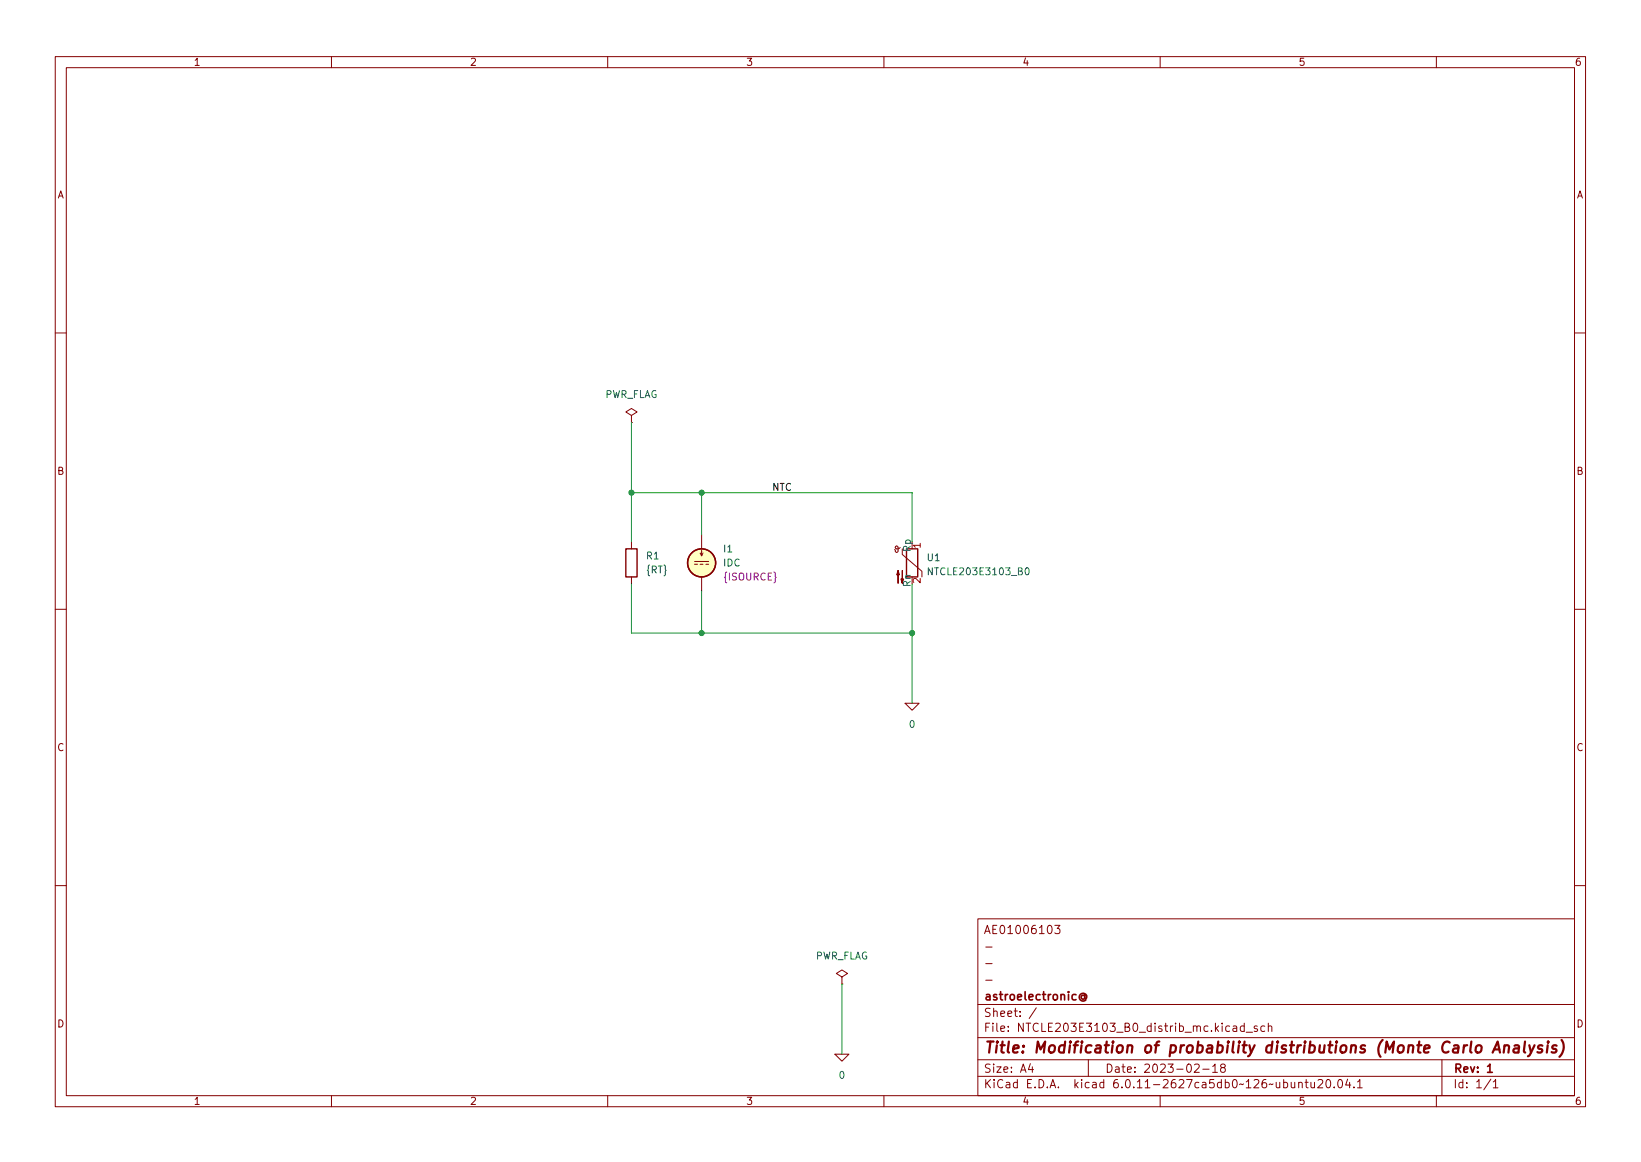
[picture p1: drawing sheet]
(kicad_sch (version 20211123) (generator eeschema)

 (paper "A4")

 (title_block
  (title "Modification of probability distributions (Monte Carlo Analysis)")
  (date "2023-02-18")
  (rev "1")
  (company "astroelectronic@")
  (comment 1 "-")
  (comment 2 "-")
  (comment 3 "-")
  (comment 4 "AE01006103"))

 (lib_symbols
  (symbol "Device:R" (pin_numbers hide) (pin_names (offset 0)) (in_bom yes) (on_board yes)
   (property "Reference" "R" (id 0) (at 2.032 0 90) (effects (font (size 1.27 1.27))))
   (property "Value" "R" (id 1) (at 0 0 90) (effects (font (size 1.27 1.27))))
   (property "Footprint" "" (id 2) (at -1.778 0 90) (effects (font (size 1.27 1.27)) hide))
   (property "Datasheet" "~" (id 3) (at 0 0 0) (effects (font (size 1.27 1.27)) hide))
   (symbol "R_0_1"
    (rectangle (start -1.016 -2.54) (end 1.016 2.54) (stroke (width 0.254) (type default) (color 0 0 0 0)) (fill (type none))))
   (symbol "R_1_1"
    (pin passive line (at 0 3.81 270) (length 1.27) (name "~" (effects (font (size 1.27 1.27)))) (number "1" (effects (font (size 1.27 1.27)))))
    (pin passive line (at 0 -3.81 90) (length 1.27) (name "~" (effects (font (size 1.27 1.27)))) (number "2" (effects (font (size 1.27 1.27)))))))
  (symbol "NTCLE203E3103_B0:NTCLE203E3103" (pin_names (offset 0)) (in_bom yes) (on_board yes)
   (property "Reference" "TH" (id 0) (at -4.445 0 90) (effects (font (size 1.27 1.27))))
   (property "Value" "NTCLE203E3103" (id 1) (at 3.175 0 90) (effects (font (size 1.27 1.27))))
   (property "Footprint" "" (id 2) (at 0 1.27 0) (effects (font (size 1.27 1.27)) hide))
   (property "Datasheet" "~" (id 3) (at 0 1.27 0) (effects (font (size 1.27 1.27)) hide))
   (symbol "NTCLE203E3103_0_1"
    (arc (start -3.048 2.159) (mid -3.0495 2.3143) (end -3.175 2.413) (stroke (width 0) (type default) (color 0 0 0 0)) (fill (type none)))
    (arc (start -3.048 2.159) (mid -2.9736 1.9794) (end -2.794 1.905) (stroke (width 0) (type default) (color 0 0 0 0)) (fill (type none)))
    (arc (start -3.048 2.794) (mid -2.9736 2.6144) (end -2.794 2.54) (stroke (width 0) (type default) (color 0 0 0 0)) (fill (type none)))
    (arc (start -2.794 1.905) (mid -2.6144 1.9794) (end -2.54 2.159) (stroke (width 0) (type default) (color 0 0 0 0)) (fill (type none)))
    (arc (start -2.794 2.54) (mid -2.4393 2.5587) (end -2.159 2.794) (stroke (width 0) (type default) (color 0 0 0 0)) (fill (type none)))
    (arc (start -2.794 3.048) (mid -2.9736 2.9736) (end -3.048 2.794) (stroke (width 0) (type default) (color 0 0 0 0)) (fill (type none)))
    (arc (start -2.54 2.794) (mid -2.6144 2.9736) (end -2.794 3.048) (stroke (width 0) (type default) (color 0 0 0 0)) (fill (type none)))
    (rectangle (start -1.016 2.54) (end 1.016 -2.54) (stroke (width 0.254) (type default) (color 0 0 0 0)) (fill (type none)))
    (polyline (pts (xy -2.54 2.159) (xy -2.54 2.794)) (stroke (width 0) (type default) (color 0 0 0 0)) (fill (type none)))
    (polyline (pts (xy -1.778 2.54) (xy -1.778 1.524) (xy 1.778 -1.524) (xy 1.778 -2.54)) (stroke (width 0) (type default) (color 0 0 0 0)) (fill (type none)))
    (polyline (pts (xy -2.54 -3.683) (xy -2.54 -1.397) (xy -2.794 -2.159) (xy -2.286 -2.159) (xy -2.54 -1.397) (xy -2.54 -1.651)) (stroke (width 0) (type default) (color 0 0 0 0)) (fill (type outline)))
    (polyline (pts (xy -1.778 -1.397) (xy -1.778 -3.683) (xy -2.032 -2.921) (xy -1.524 -2.921) (xy -1.778 -3.683) (xy -1.778 -3.429)) (stroke (width 0) (type default) (color 0 0 0 0)) (fill (type outline))))
   (symbol "NTCLE203E3103_1_1"
    (pin passive line (at 0 3.81 270) (length 1.27) (name "Rp" (effects (font (size 1.27 1.27)))) (number "1" (effects (font (size 1.27 1.27)))))
    (pin passive line (at 0 -3.81 90) (length 1.27) (name "Rn" (effects (font (size 1.27 1.27)))) (number "2" (effects (font (size 1.27 1.27)))))))
  (symbol "Simulation_SPICE:IDC" (pin_numbers hide) (pin_names (offset 0.0254)) (in_bom yes) (on_board yes)
   (property "Reference" "I" (id 0) (at 2.54 2.54 0) (effects (font (size 1.27 1.27)) (justify left)))
   (property "Value" "IDC" (id 1) (at 2.54 0 0) (effects (font (size 1.27 1.27)) (justify left)))
   (property "Footprint" "" (id 2) (at 0 0 0) (effects (font (size 1.27 1.27)) hide))
   (property "Datasheet" "~" (id 3) (at 0 0 0) (effects (font (size 1.27 1.27)) hide))
   (property "Spice_Netlist_Enabled" "Y" (id 4) (at 0 0 0) (effects (font (size 1.27 1.27)) (justify left) hide))
   (property "Spice_Primitive" "I" (id 5) (at 0 0 0) (effects (font (size 1.27 1.27)) (justify left) hide))
   (property "Spice_Model" "dc(1)" (id 6) (at 2.54 -2.54 0) (effects (font (size 1.27 1.27)) (justify left)))
   (symbol "IDC_0_0"
    (polyline (pts (xy -1.27 0.254) (xy 1.27 0.254)) (stroke (width 0) (type default) (color 0 0 0 0)) (fill (type none)))
    (polyline (pts (xy -0.762 -0.254) (xy -1.27 -0.254)) (stroke (width 0) (type default) (color 0 0 0 0)) (fill (type none)))
    (polyline (pts (xy 0.254 -0.254) (xy -0.254 -0.254)) (stroke (width 0) (type default) (color 0 0 0 0)) (fill (type none)))
    (polyline (pts (xy 1.27 -0.254) (xy 0.762 -0.254)) (stroke (width 0) (type default) (color 0 0 0 0)) (fill (type none))))
   (symbol "IDC_0_1"
    (polyline (pts (xy 0 1.27) (xy 0 2.286)) (stroke (width 0) (type default) (color 0 0 0 0)) (fill (type none)))
    (polyline (pts (xy -0.254 1.778) (xy 0 1.27) (xy 0.254 1.778)) (stroke (width 0) (type default) (color 0 0 0 0)) (fill (type none)))
    (circle (center 0 0) (radius 2.54) (stroke (width 0.254) (type default) (color 0 0 0 0)) (fill (type background))))
   (symbol "IDC_1_1"
    (pin passive line (at 0 5.08 270) (length 2.54) (name "~" (effects (font (size 1.27 1.27)))) (number "1" (effects (font (size 1.27 1.27)))))
    (pin passive line (at 0 -5.08 90) (length 2.54) (name "~" (effects (font (size 1.27 1.27)))) (number "2" (effects (font (size 1.27 1.27)))))))
  (symbol "power:PWR_FLAG" (power) (pin_numbers hide) (pin_names (offset 0) hide) (in_bom yes) (on_board yes)
   (property "Reference" "#FLG" (id 0) (at 0 1.905 0) (effects (font (size 1.27 1.27)) hide))
   (property "Value" "PWR_FLAG" (id 1) (at 0 3.81 0) (effects (font (size 1.27 1.27))))
   (property "Footprint" "" (id 2) (at 0 0 0) (effects (font (size 1.27 1.27)) hide))
   (property "Datasheet" "~" (id 3) (at 0 0 0) (effects (font (size 1.27 1.27)) hide))
   (symbol "PWR_FLAG_0_0"
    (pin power_out line (at 0 0 90) (length 0) (name "pwr" (effects (font (size 1.27 1.27)))) (number "1" (effects (font (size 1.27 1.27))))))
   (symbol "PWR_FLAG_0_1"
    (polyline (pts (xy 0 0) (xy 0 1.27) (xy -1.016 1.905) (xy 0 2.54) (xy 1.016 1.905) (xy 0 1.27)) (stroke (width 0) (type default) (color 0 0 0 0)) (fill (type none)))))
  (symbol "pspice:0" (power) (pin_names (offset 0)) (in_bom yes) (on_board yes)
   (property "Reference" "#GND" (id 0) (at 0 -2.54 0) (effects (font (size 1.27 1.27)) hide))
   (property "Value" "0" (id 1) (at 0 -1.778 0) (effects (font (size 1.27 1.27))))
   (property "Footprint" "" (id 2) (at 0 0 0) (effects (font (size 1.27 1.27)) hide))
   (property "Datasheet" "~" (id 3) (at 0 0 0) (effects (font (size 1.27 1.27)) hide))
   (symbol "0_0_1"
    (polyline (pts (xy -1.27 0) (xy 0 -1.27) (xy 1.27 0) (xy -1.27 0)) (stroke (width 0) (type default) (color 0 0 0 0)) (fill (type none))))
   (symbol "0_1_1"
    (pin power_in line (at 0 0 0) (length 0) hide (name "0" (effects (font (size 1.016 1.016)))) (number "1" (effects (font (size 1.016 1.016))))))))

 (junction (at 127 114.3) (diameter 0) (color 0 0 0 0))
 (junction (at 127 88.9) (diameter 0) (color 0 0 0 0))
 (junction (at 114.3 88.9) (diameter 0) (color 0 0 0 0))
 (junction (at 165.1 114.3) (diameter 0) (color 0 0 0 0))

 (wire (pts (xy 127 106.68) (xy 127 114.3)) (stroke (width 0) (type default) (color 0 0 0 0)))
 (wire (pts (xy 127 114.3) (xy 165.1 114.3)) (stroke (width 0) (type default) (color 0 0 0 0)))
 (wire (pts (xy 114.3 114.3) (xy 127 114.3)) (stroke (width 0) (type default) (color 0 0 0 0)))
 (wire (pts (xy 114.3 88.9) (xy 127 88.9)) (stroke (width 0) (type default) (color 0 0 0 0)))
 (wire (pts (xy 152.4 177.8) (xy 152.4 190.5)) (stroke (width 0) (type default) (color 0 0 0 0)))
 (wire (pts (xy 114.3 114.3) (xy 114.3 105.41)) (stroke (width 0) (type default) (color 0 0 0 0)))
 (wire (pts (xy 114.3 76.2) (xy 114.3 88.9)) (stroke (width 0) (type default) (color 0 0 0 0)))
 (wire (pts (xy 127 88.9) (xy 165.1 88.9)) (stroke (width 0) (type default) (color 0 0 0 0)))
 (wire (pts (xy 165.1 97.79) (xy 165.1 88.9)) (stroke (width 0) (type default) (color 0 0 0 0)))
 (wire (pts (xy 165.1 105.41) (xy 165.1 114.3)) (stroke (width 0) (type default) (color 0 0 0 0)))
 (wire (pts (xy 114.3 97.79) (xy 114.3 88.9)) (stroke (width 0) (type default) (color 0 0 0 0)))
 (wire (pts (xy 165.1 114.3) (xy 165.1 127)) (stroke (width 0) (type default) (color 0 0 0 0)))
 (wire (pts (xy 127 88.9) (xy 127 96.52)) (stroke (width 0) (type default) (color 0 0 0 0)))

 (label "NTC" (at 139.7 88.9 0) (effects (font (size 1.27 1.27)) (justify left bottom)))

 (symbol (lib_id "power:PWR_FLAG") (at 114.3 76.2 0) (unit 1) (in_bom yes) (on_board yes) (fields_autoplaced)
  (property "Reference" "#FLG01" (id 0) (at 114.3 74.295 0) (effects (font (size 1.27 1.27)) hide))
  (property "Value" "PWR_FLAG" (id 1) (at 114.3 71.12 0))
  (property "Footprint" "" (id 2) (at 114.3 76.2 0) (effects (font (size 1.27 1.27)) hide))
  (property "Datasheet" "~" (id 3) (at 114.3 76.2 0) (effects (font (size 1.27 1.27)) hide)) (pin "1"))

 (symbol (lib_id "Simulation_SPICE:IDC") (at 127 101.6 0) (unit 1) (in_bom yes) (on_board yes) (fields_autoplaced)
  (property "Reference" "I1" (id 0) (at 130.81 99.0599 0) (effects (font (size 1.27 1.27)) (justify left)))
  (property "Value" "IDC" (id 1) (at 130.81 101.5999 0) (effects (font (size 1.27 1.27)) (justify left)))
  (property "Footprint" "" (id 2) (at 127 101.6 0) (effects (font (size 1.27 1.27)) hide))
  (property "Datasheet" "~" (id 3) (at 127 101.6 0) (effects (font (size 1.27 1.27)) hide))
  (property "Spice_Netlist_Enabled" "Y" (id 4) (at 127 101.6 0) (effects (font (size 1.27 1.27)) (justify left) hide))
  (property "Spice_Primitive" "I" (id 5) (at 127 101.6 0) (effects (font (size 1.27 1.27)) (justify left) hide))
  (property "Spice_Model" "{ISOURCE}" (id 6) (at 130.81 104.1399 0) (effects (font (size 1.27 1.27)) (justify left))) (pin "1") (pin "2"))

 (symbol (lib_id "power:PWR_FLAG") (at 152.4 177.8 0) (unit 1) (in_bom yes) (on_board yes) (fields_autoplaced)
  (property "Reference" "#FLG02" (id 0) (at 152.4 175.895 0) (effects (font (size 1.27 1.27)) hide))
  (property "Value" "PWR_FLAG" (id 1) (at 152.4 172.72 0))
  (property "Footprint" "" (id 2) (at 152.4 177.8 0) (effects (font (size 1.27 1.27)) hide))
  (property "Datasheet" "~" (id 3) (at 152.4 177.8 0) (effects (font (size 1.27 1.27)) hide)) (pin "1"))

 (symbol (lib_id "pspice:0") (at 165.1 127 0) (unit 1) (in_bom yes) (on_board yes) (fields_autoplaced)
  (property "Reference" "#GND02" (id 0) (at 165.1 129.54 0) (effects (font (size 1.27 1.27)) hide))
  (property "Value" "0" (id 1) (at 165.1 130.81 0))
  (property "Footprint" "" (id 2) (at 165.1 127 0) (effects (font (size 1.27 1.27)) hide))
  (property "Datasheet" "~" (id 3) (at 165.1 127 0) (effects (font (size 1.27 1.27)) hide)) (pin "1"))

 (symbol (lib_id "pspice:0") (at 152.4 190.5 0) (unit 1) (in_bom yes) (on_board yes) (fields_autoplaced)
  (property "Reference" "#GND01" (id 0) (at 152.4 193.04 0) (effects (font (size 1.27 1.27)) hide))
  (property "Value" "0" (id 1) (at 152.4 194.31 0))
  (property "Footprint" "" (id 2) (at 152.4 190.5 0) (effects (font (size 1.27 1.27)) hide))
  (property "Datasheet" "~" (id 3) (at 152.4 190.5 0) (effects (font (size 1.27 1.27)) hide)) (pin "1"))

 (symbol (lib_id "NTCLE203E3103_B0:NTCLE203E3103") (at 165.1 101.6 0) (unit 1) (in_bom yes) (on_board yes) (fields_autoplaced)
  (property "Reference" "U1" (id 0) (at 167.64 100.6474 0) (effects (font (size 1.27 1.27)) (justify left)))
  (property "Value" "NTCLE203E3103_B0" (id 1) (at 167.64 103.1874 0) (effects (font (size 1.27 1.27)) (justify left)))
  (property "Footprint" "" (id 2) (at 165.1 100.33 0) (effects (font (size 1.27 1.27)) hide))
  (property "Datasheet" "~" (id 3) (at 165.1 100.33 0) (effects (font (size 1.27 1.27)) hide))
  (property "Spice_Primitive" "X" (id 4) (at 165.1 101.6 0) (effects (font (size 1.27 1.27)) hide))
  (property "Spice_Model" "NTCLE203E3103_B0" (id 5) (at 165.1 101.6 0) (effects (font (size 1.27 1.27)) hide))
  (property "Spice_Netlist_Enabled" "Y" (id 6) (at 165.1 101.6 0) (effects (font (size 1.27 1.27)) hide))
  (property "Spice_Lib_File" "models/NTCLE203E3103.lib" (id 7) (at 165.1 101.6 0) (effects (font (size 1.27 1.27)) hide)) (pin "1") (pin "2"))

 (symbol (lib_id "Device:R") (at 114.3 101.6 0) (unit 1) (in_bom yes) (on_board yes) (fields_autoplaced)
  (property "Reference" "R1" (id 0) (at 116.84 100.3299 0) (effects (font (size 1.27 1.27)) (justify left)))
  (property "Value" "{RT}" (id 1) (at 116.84 102.8699 0) (effects (font (size 1.27 1.27)) (justify left)))
  (property "Footprint" "" (id 2) (at 112.522 101.6 90) (effects (font (size 1.27 1.27)) hide))
  (property "Datasheet" "~" (id 3) (at 114.3 101.6 0) (effects (font (size 1.27 1.27)) hide)) (pin "1") (pin "2"))

 (sheet_instances (path "" (page "1")))

)
